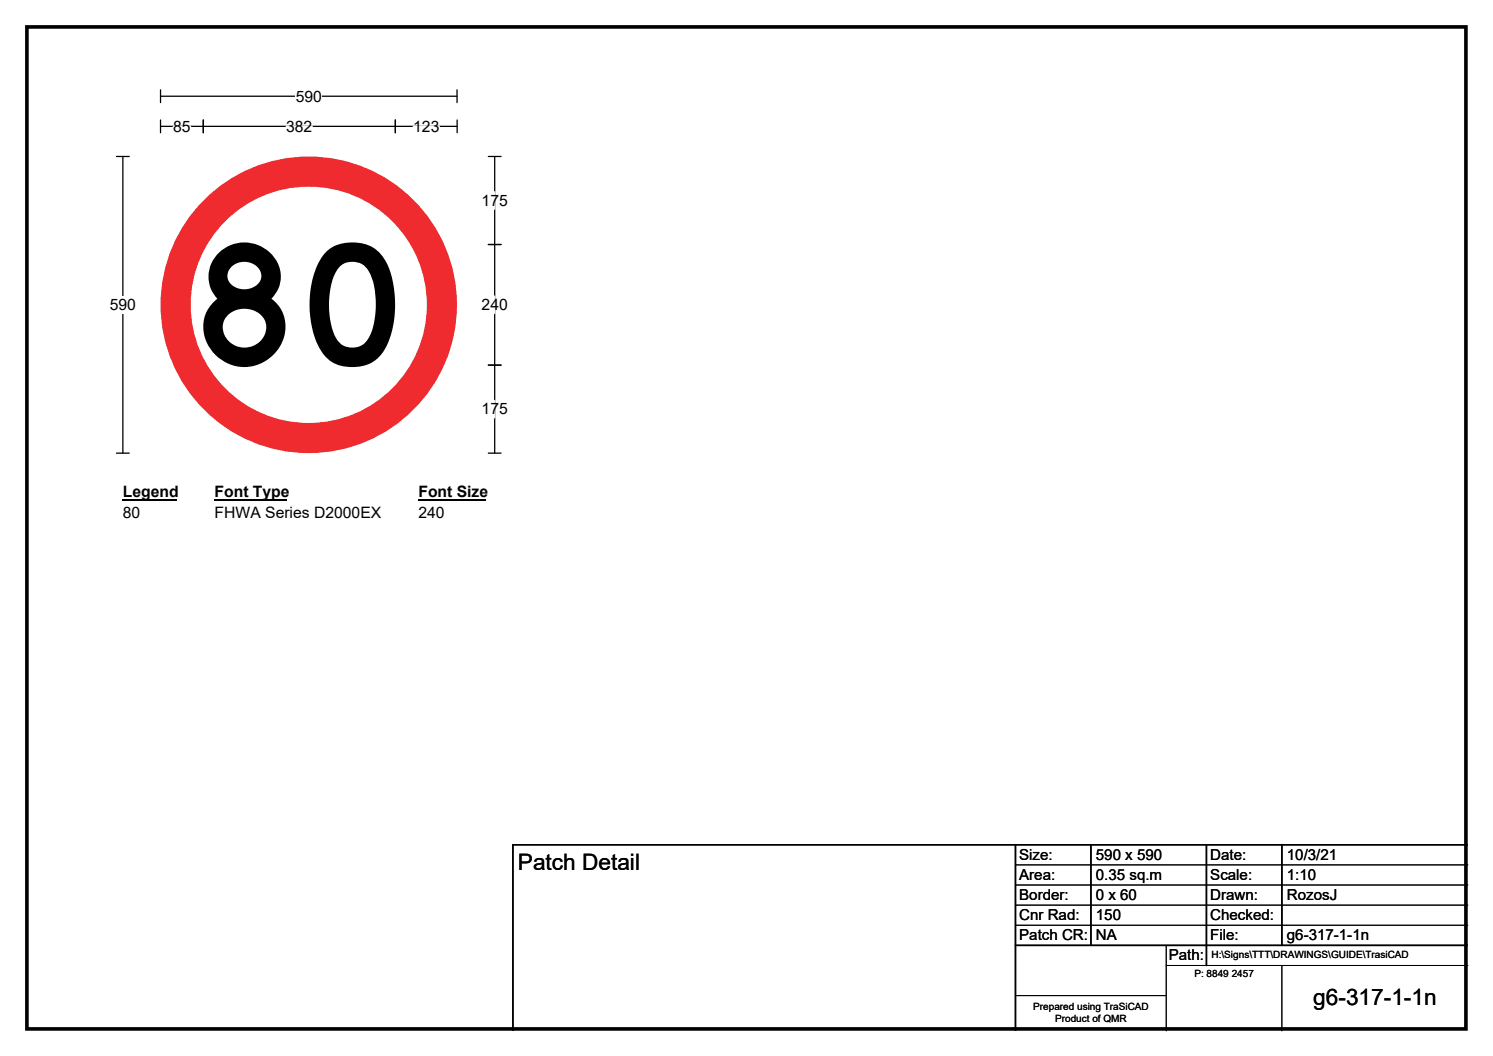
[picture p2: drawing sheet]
<svg xmlns="http://www.w3.org/2000/svg" width="297mm" height="210mm" viewBox="0 0 297 210" stroke-linecap="round" stroke-linejoin="round" font-family="sans-serif">
<path d="M5.4 5.4h286.3v199.2h-286.3z" fill="none" stroke="#000" stroke-width=".72"/>
<path d="M31.9 19.1h59M31.9 17.9v2.5M90.9 17.9v2.5" fill="none" stroke="#000" stroke-width=".25"/>
<path d="M58.8 17.4h5.2v3.5h-5.2z" fill="#fff"/>
<path d="M23.2 31.1h2.5M24.4 31.1v59M31.9 25.1h59M31.9 23.9v2.5M40.4 23.9v2.5M78.7 23.9v2.5M90.9 23.9v2.5M23.2 90.1h2.5" fill="none" stroke="#000" stroke-width=".25"/>
<path d="M34.5 25.1h3.4M56.9 25.1h5.2M82.2 25.1h5.2" fill="none" stroke="#fff" stroke-width=".25"/>
<path d="M21.8 58.9h5.2v3.5h-5.2z" fill="#fff"/>
<path d="M97.2 31.1h2.5M98.4 31.1v59M97.2 48.6h2.5M97.2 72.6h2.5M97.2 90.1h2.5" fill="none" stroke="#000" stroke-width=".25"/>
<path d="M98.4 38.1v3.5M98.4 58.9v3.5M98.4 79.6v3.5" fill="none" stroke="#fff" stroke-width=".25"/>
<path d="M24.4 96.1h10.8v3.5h-10.8z" fill="#fff"/>
<path d="M24.4 99.4h10.8" fill="none" stroke="#000" stroke-width=".32"/>
<path d="M42.7 96.1h14.4v3.5h-14.4z" fill="#fff"/>
<path d="M42.7 99.4h14.4" fill="none" stroke="#000" stroke-width=".32"/>
<path d="M83.2 96.1h13.5v3.5h-13.5z" fill="#fff"/>
<path d="M83.2 99.4h13.5" fill="none" stroke="#000" stroke-width=".32"/>
<g fill="#fff">
<path d="M24.4 100.3h3.5v3.5h-3.5z"/>
<path d="M42.7 100.3h33.1v3.5h-33.1z"/>
<path d="M83.2 100.3h5.3v3.5h-5.3z"/>
</g>
<circle cx="61.4" cy="60.6" r="29.5" fill="#fff"/>
<circle cx="61.4" cy="60.6" r="26.5" fill="none" stroke="#ef2b2f" stroke-width="6"/>
<path d="M202 168v37M217 168v20M240 168v24M255 168v20M292 168h-190v37M202 188h90" fill="none" stroke="#000" stroke-width=".3"/>
<path d="M202 172h90M202 176h90M202 180h90M202 184h90M202 198h30M232 192h60M232 188v17M255 192v13" fill="none" stroke="#000" stroke-width=".2"/>
<text font-size="33.3" x="38.1" y="72.6">80</text>
<g font-size="4.5">
<text x="103" y="173">Patch Detail</text>
<text x="261.3" y="199.8">g6-317-1-1n</text>
</g>
<g font-size="3.1">
<text x="58.8" y="20.2">590</text>
<text x="34.5" y="26.2">85</text>
<text x="56.9" y="26.2">382</text>
<text x="82.2" y="26.2">123</text>
<text x="95.8" y="40.9">175</text>
<text x="21.8" y="61.7">590</text>
<text x="95.8" y="61.7">240</text>
<text x="95.8" y="82.4">175</text>
<text x="24.4" y="98.9">Legend</text>
<text x="42.7" y="98.9">Font Type</text>
<text x="83.2" y="98.9">Font Size</text>
<text x="24.4" y="103.1">80</text>
<text x="42.7" y="103.1">FHWA Series D2000EX</text>
<text x="83.2" y="103.1">240</text>
</g>
<g font-size="3">
<text x="202.8" y="170.9">Size:</text>
<text x="218" y="170.9">590 x 590</text>
<text x="240.8" y="170.9">Date:</text>
<text x="256" y="170.9">10/3/21</text>
<text x="202.8" y="174.9">Area:</text>
<text x="202.8" y="178.9">Border:</text>
<text x="218" y="174.9">0.35 sq.m</text>
<text x="218" y="178.9">0 x 60</text>
<text x="240.8" y="174.9">Scale:</text>
<text x="240.8" y="178.9">Drawn:</text>
<text x="256" y="174.9">1:10</text>
<text x="256" y="178.9">RozosJ</text>
<text x="202.8" y="182.9">Cnr Rad:</text>
<text x="218" y="182.9">150</text>
<text x="240.8" y="182.9">Checked:</text>
<text x="202.8" y="186.9">Patch CR:</text>
<text x="218" y="186.9">NA</text>
<text x="232.5" y="190.9">Path:</text>
<text x="240.8" y="186.9">File:</text>
<text x="256" y="186.9">g6-317-1-1n</text>
</g>
<g font-size="2">
<text x="241" y="190.5">H:\Signs\TTT\DRAWINGS\GUIDE\TrasiCAD</text>
<text x="237.6" y="194.2">P: 8849 2457</text>
<text x="205.6" y="200.8">Prepared using TraSiCAD</text>
<text x="209.9" y="203.2">Product of QMR</text>
</g>
</svg>
